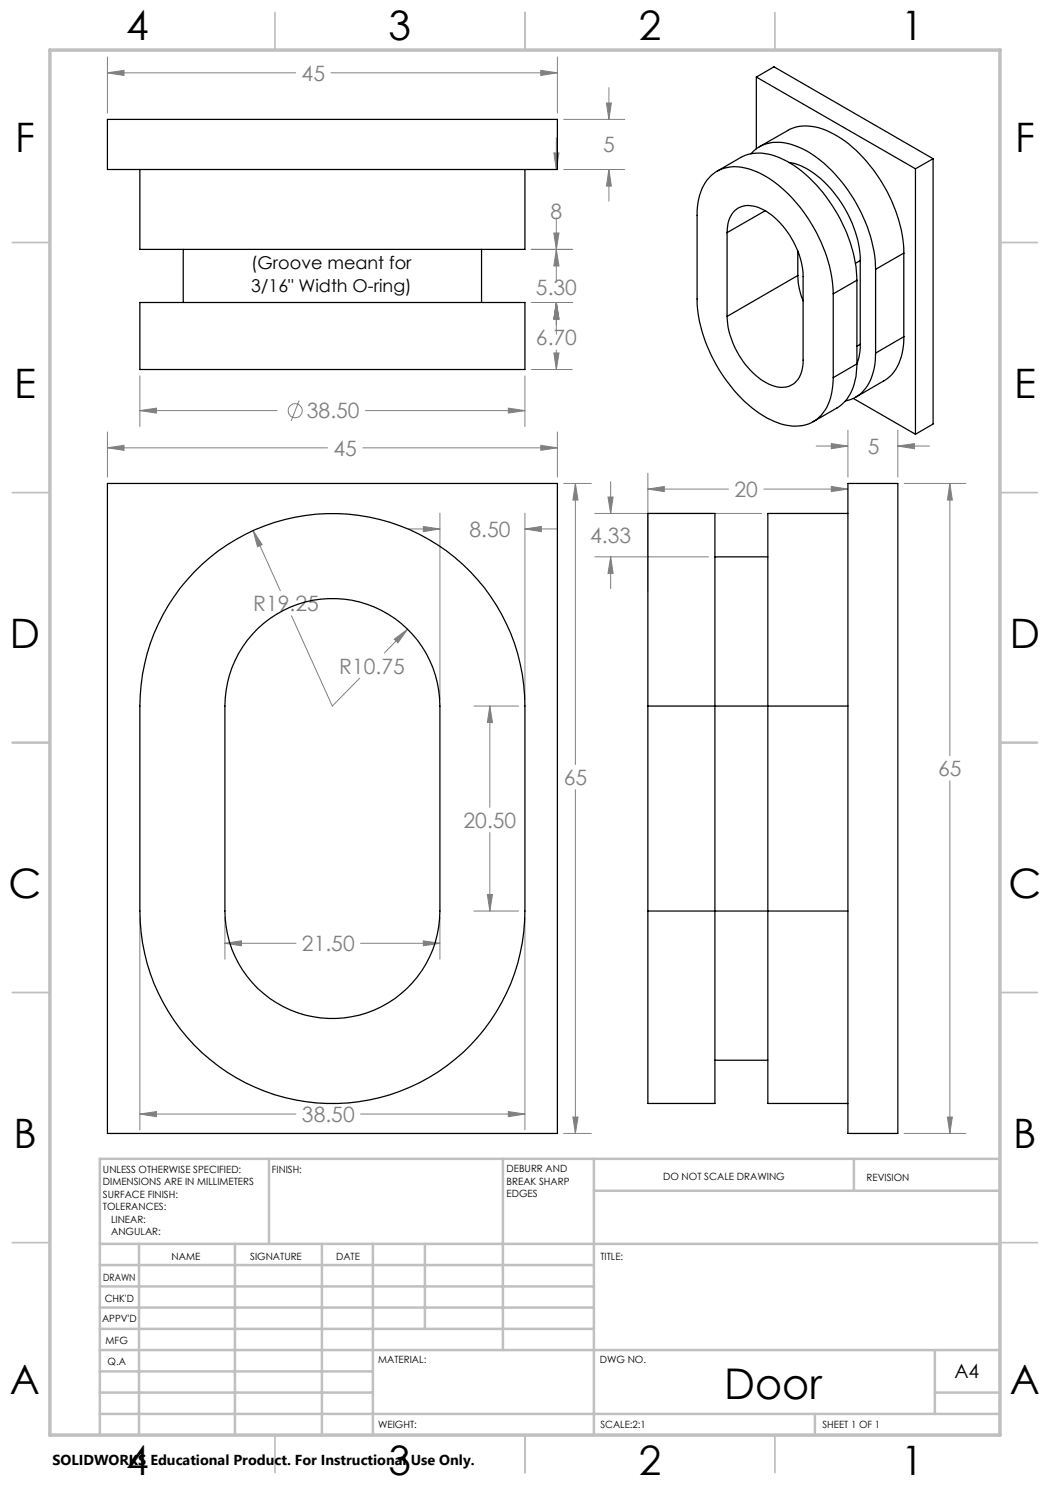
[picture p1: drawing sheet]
<svg xmlns="http://www.w3.org/2000/svg" width="210mm" height="297mm" viewBox="0 0 210 297" stroke-linecap="round" stroke-linejoin="round" font-family="sans-serif">
<g fill="none" stroke="#808080" stroke-width=".2">
<path d="M21.5 14.6l3.3-.5v1zM21.5 11.4v11.2M21.5 14.6h37.6M66.2 14.6h45.3M108.2 14.1l3.3 .5-3.3 .5zM111.5 11.4v11.2M121.8 17.5v6.4M110.8 30.6h1l-.5 3.3zM111.3 27.5v6.4M112.7 23.9h12.3M112.7 33.9h12.3M121.3 20.6h1l-.5 3.3z"/>
<path d="M121.8 33.9l.5 3.3h-1zM121.8 33.9v6.3M106.3 49.9h8.1M110.8 46.6h1l-.5 3.3zM111.3 49.9l.5 3.3h-1zM111.3 43.5v12.7M28 75.2v10.1M105 75.2v10.1M106.3 73.9h8.1M106.3 60.5h8.1M110.8 70.6h1l-.5 3.3zM111.3 60.5l.5 3.3h-1z"/>
<path d="M111.3 60.5v6.3M111.3 70v3.9M21.5 89.6l3.3-.5v1zM21.5 86.4v9M21.5 89.6h44M28 82.1l3.3-.5v1zM28 82.1h27.4M59.8 80.1l-1.6 4.1M72.6 89.6h38.9M73.1 82.1h31.9M101.7 81.6l3.3 .5-3.3 .5zM108.2 89.1l3.3 .5-3.3 .5z"/>
<path d="M111.5 86.4v9M112.7 96.7h5.6M115.1 96.7l.5 3.3h-1zM115.1 96.7v56.2M121.6 99.4h1l-.5 3.3zM122.1 96.3v6.4M129.6 97.8l3.3-.5v1zM129.6 94.6v23.8M129.6 97.8h16.1M152.8 97.8h16.8M163.2 89.2h6.4M166.3 88.7l3.3 .5-3.3 .5z"/>
<path d="M166.3 97.3l3.3 .5-3.3 .5zM169.6 86v9.4M179.6 89.2l3.3-.5v1zM179.6 86v9.4M179.6 89.2h6.3M180.8 96.7h12.3M190 96.7l.5 3.3h-1zM190 96.7v54.4M50.6 106.1l1.8 2.8-.9 .5zM50.6 106.1l5.5 12M81.6 105.8h6.4M84.7 105.3l3.3 .5-3.3 .5z"/>
<path d="M88 102.6v37.3M105 105.8l3.3-.5v1zM105 102.6v37.3M105 105.8h6.3M119 102.7h33.3M119 111.4h22.7M122.1 111.4l.5 3.3h-1zM122.1 111.4v6.3M58.3 123.2l8.2 18 5.4-5.6M78.8 127.8l2.7-2-1.9 2.7zM81.5 125.8l-4.6 4.8M94.8 141.2h8.9"/>
<path d="M98 141.2l.5 3.3h-1zM98 141.2v20.3M115.1 157.9v68.8M190 156.2v70.5M97.5 178.9h1l-.5 3.3zM98 166.5v15.7M28 183.5v42.5M45 188.7l3.3-.5v1zM45 183.5v8.3M45 188.7h14.2M72.1 188.7h15.9M84.7 188.2l3.3 .5-3.3 .5z"/>
<path d="M88 183.5v8.3M94.8 182.2h8.9M105 183.5v42.5M28 222.8l3.3-.5v1zM28 222.8h31.2M72.1 222.8h32.9M101.7 222.3l3.3 .5-3.3 .5zM112.7 226.7h5.6M114.6 223.4h1l-.5 3.3zM180.8 226.7h12.3M189.5 223.4h1l-.5 3.3z"/>
<circle cx="59" cy="82.1" r="1.42"/>
</g>
<g fill="none" stroke="#c0c0c0" stroke-width=".35">
<path d="M55 2.5v7.5M105 2.5v7.5M155 2.5v7.5M2.5 48.5h7.5M200 48.5h7.5M2.5 98.5h7.5M200 98.5h7.5M2.5 148.5h7.5M200 148.5h7.5M2.5 198.5h7.5M200 198.5h7.5M2.5 248.5h7.5"/>
<path d="M200 248.5h7.5M55 287v7.5M105 287v7.5M155 287v7.5"/>
</g>
<g fill="none" stroke="#c0c0c0" stroke-width=".5">
<path d="M53.8 231.8v17M100.6 231.8v38.2M118.8 231.8v55.2M118.8 238.2h81.2M170.8 231.8v6.4M200 231.8h-180v55.2M20 248.8h180M20 257.3h98.8M20 253h98.8M27.8 248.8v38.2M47 248.8v38.2M64.4 248.8v38.2"/>
<path d="M74.6 248.8v38.2M85 248.8v17M20 265.8h98.8M20 261.5h98.8M20 278.5h54.6M20 274.3h54.6M20 270h180M187 278.5h13M187 270v12.8M20 282.8h180M163 282.8v4.2"/>
</g>
<path d="M10 10h190v277h-190z" fill="none" stroke="#c0c0c0" stroke-width=".7"/>
<path d="M21.5 89.6l3.3-.5v1zM108.2 89.1l3.3 .5-3.3 .5zM115.1 96.7l.5 3.3h-1zM114.6 223.4h1l-.5 3.3zM84.7 188.2l3.3 .5-3.3 .5zM45 188.7l3.3-.5v1zM97.5 178.9h1l-.5 3.3zM98 141.2l.5 3.3h-1zM101.7 222.3l3.3 .5-3.3 .5zM28 222.8l3.3-.5v1zM78.8 127.8l.8 .7 1.9-2.7zM50.6 106.1l.9 3.3 .9-.5zM105 105.8l3.3-.5v1zM84.7 105.3l3.3 .5-3.3 .5zM179.6 89.2l3.3-.5v1zM166.3 88.7l3.3 .5-3.3 .5zM190 96.7l.5 3.3h-1zM189.5 223.4h1l-.5 3.3zM121.6 99.4h1l-.5 3.3zM122.1 111.4l.5 3.3h-1zM129.6 97.8l3.3-.5v1zM166.3 97.3l3.3 .5-3.3 .5zM101.7 81.6l3.3 .5-3.3 .5zM28 82.1l3.3-.5v1zM21.5 14.6l3.3-.5v1zM108.2 14.1l3.3 .5-3.3 .5zM121.3 20.6h1l-.5 3.3zM121.8 33.9l.5 3.3h-1zM110.8 70.6h1l-.5 3.3zM111.3 60.5l.5 3.3h-1zM110.8 46.6h1l-.5 3.3zM111.3 60.5l.5 3.3h-1zM111.3 49.9l.5 3.3h-1zM110.8 30.6h1l-.5 3.3z" fill="#808080"/>
<g fill="none" stroke="#000" stroke-width=".25">
<path d="M151.3 15.4v14.4M151.3 15.4l31.8 18.4M151.3 15.4l3.5-2 31.8 18.3M21.5 23.9h90v10h-90zM28 33.9v16h77v-16M143.4 34.3l4.7-2.8a8.9 8.9 0 0 1 8.5 .4 27.8 27.8 0 0 1 12.3 13.8 26.3 26.3 0 0 1 2.5 10.4M150.2 30.8a7.5 7.5 0 0 1 8.7-1.7 23.8 23.8 0 0 1 11.2 9.8 28.7 28.7 0 0 1 5 15M151.9 29.3l5.7-3.2a8.8 8.8 0 0 1 8.5 .4 27.8 27.8 0 0 1 11.8 12.8 27 27 0 0 1 2.9 11.3M157.8 32.5a15.3 15.3 0 0 1 9.3 6.5 22.8 22.8 0 0 1 4.9 13.1M183.1 33.8v53.1M186.6 31.7l-3.5 2.1M186.6 31.7v53.1l-3.5 2.1"/>
<path d="M36.7 49.9v10.6M96.3 49.9v10.6M145.4 46.5a5.3 5.3 0 0 1 2.3-4.9 6 6 0 0 1 6.1 1.1 16.9 16.9 0 0 1 6.8 12.6v16.7a4.9 4.9 0 0 1-3.2 5.4 7.6 7.6 0 0 1-6.3-2.4 17 17 0 0 1-5.7-11.7M145.4 46.5v16.8M153 42.2l-7.6 4.3M159.6 55.1a13.9 13.9 0 0 0 1 5.1M159.6 50.2v4.9M159.6 55.1l-14.2 8.2M166.7 58.8a30.3 30.3 0 0 0-13.3-23.4 10.8 10.8 0 0 0-9-1.6 7.7 7.7 0 0 0-4.7 6l-.3 2.4v17.6a30 30 0 0 0 8.2 19.1 18.5 18.5 0 0 0 10.2 6.2 7.1 7.1 0 0 0 8.3-5.6l.3-1.5 .3-2.5M166.7 58.8v16.7M171.4 56.1l-4.7 2.7M171.4 56.1v16.7"/>
<path d="M172 52.1v16.8M172 52.1l-.9 .6M175.1 53.9v16.7M180.8 50.6l-5.7 3.3M180.8 50.6v16.7M28 60.5h77v13.4h-77zM170.7 79.7l12.4 7.2M171.4 72.8a10.2 10.2 0 0 1-3.4 8.4l-5.4 3.1M171.4 72.8l-4.7 2.7M172 68.9l-.1 2.1-.5 1.8M172 68.9l-.6 .3M175.1 70.6a10.4 10.4 0 0 1-3.3 8.4l-1.1 .7-1.6 .5"/>
<path d="M180.8 67.3a10.4 10.4 0 0 1-3.4 8.4l-6.3 3.7M180.8 67.3l-5.7 3.3M21.5 96.7h90v130h-90zM169.6 96.7h10v130h-10zM38.9 114.4a38.5 38.5 0 0 1 42.1-8.9 38.5 38.5 0 0 1 24 35.7v41a38.5 38.5 0 0 1-38.5 38.5 38.5 38.5 0 0 1-38.5-38.5v-41a38.4 38.4 0 0 1 10.9-26.8zM143 111.4h10.6M169.6 102.7h-16v118h16M51.5 125.7a21.5 21.5 0 0 1 23.4-4.3 21.5 21.5 0 0 1 13.1 19.8v41a21.5 21.5 0 0 1-21.5 21.5 21.5 21.5 0 0 1-21.5-21.5v-41a21.5 21.5 0 0 1 6.5-15.5zM129.6 141.2v-38.5h13.4v118h-13.4v-38.5M129.6 141.2h40M129.6 141.2v41M129.6 182.2h40"/>
<path d="M143 212.1h10.6"/>
</g>
<text font-size="8.5" x="144.8" y="279.7">Door</text>
<g font-size="8.1">
<text x="25.2" y="8">4</text>
<text x="77.7" y="8">3</text>
<text x="127.7" y="8">2</text>
<text x="180.2" y="8">1</text>
<text x="3" y="30.4">F</text>
<text x="203" y="30.4">F</text>
<text x="2.8" y="79.6">E</text>
<text x="202.8" y="79.6">E</text>
<text x="2" y="129.6">D</text>
<text x="202" y="129.6">D</text>
<text x="1.7" y="179.6">C</text>
<text x="201.7" y="179.6">C</text>
<text x="2.7" y="229.6">B</text>
<text x="202.7" y="229.6">B</text>
<text x="2" y="278.9">A</text>
<text x="202" y="278.9">A</text>
<text x="25.2" y="295">4</text>
<text x="77.7" y="295">3</text>
<text x="127.7" y="295">2</text>
<text x="180.2" y="295">1</text>
</g>
<g font-size="4.2" fill="#808080">
<text x="60.3" y="16.2">45</text>
<text x="120.6" y="30.4">5</text>
<text x="110.1" y="43.7">8</text>
<text x="107.2" y="59.1">5.30</text>
<text x="107.2" y="69">6.70</text>
<text x="61.4" y="83.7">38.50</text>
<text x="66.7" y="91.2">45</text>
<text x="173.6" y="90.8">5</text>
<text x="146.9" y="99.4">20</text>
<text x="93.9" y="107.4">8.50</text>
<text x="118" y="108.6">4.33</text>
<text x="50.6" y="122.2">R19.25</text>
<text x="67.8" y="134.7">R10.75</text>
<text x="187.6" y="155.2">65</text>
<text x="112.8" y="157">65</text>
<text x="92.7" y="165.6">20.50</text>
<text x="60.4" y="190.2">21.50</text>
<text x="60.4" y="224.4">38.50</text>
</g>
<text font-size="3.9" x="190.9" y="275.5">A4</text>
<g font-size="3.5">
<text x="50.2" y="53.8">(Groove meant for</text>
<text x="50.2" y="58.4">3/16&quot; Width O-ring)</text>
</g>
<text font-size="2.9" x="10.5" y="292.9">SOLIDWORKS Educational Product. For Instructional Use Only.</text>
<g font-size="2">
<text x="20.6" y="234.6">UNLESS OTHERWISE SPECIFIED:</text>
<text x="20.6" y="237.1">DIMENSIONS ARE IN MILLIMETERS</text>
<text x="20.6" y="239.6">SURFACE FINISH:</text>
<text x="54.4" y="234.6">FINISH:</text>
<text x="101.3" y="234.5">DEBURR AND</text>
<text x="101.3" y="237">BREAK SHARP</text>
<text x="101.3" y="239.5">EDGES</text>
<text x="132.6" y="236">DO NOT SCALE DRAWING</text>
<text x="173.3" y="236.2">REVISION</text>
<text x="20.6" y="242.1">TOLERANCES:</text>
<text x="22.2" y="244.6">LINEAR:</text>
<text x="22.2" y="247.1">ANGULAR:</text>
<text x="34.3" y="252">NAME</text>
<text x="50" y="251.9">SIGNATURE</text>
<text x="67.2" y="251.9">DATE</text>
<text x="120.1" y="251.9">TITLE:</text>
<text x="20.6" y="256.1">DRAWN</text>
<text x="20.9" y="260.3">CHK'D</text>
<text x="20.4" y="264.4">APPV'D</text>
<text x="21.1" y="268.8">MFG</text>
<text x="21.5" y="273">Q.A</text>
<text x="75.6" y="272.5">MATERIAL:</text>
<text x="120" y="272.5">DWG NO.</text>
<text x="75.6" y="285.5">WEIGHT:</text>
<text x="120.1" y="285.6">SCALE:2:1</text>
<text x="164.5" y="285.6">SHEET 1 OF 1</text>
</g>
</svg>
